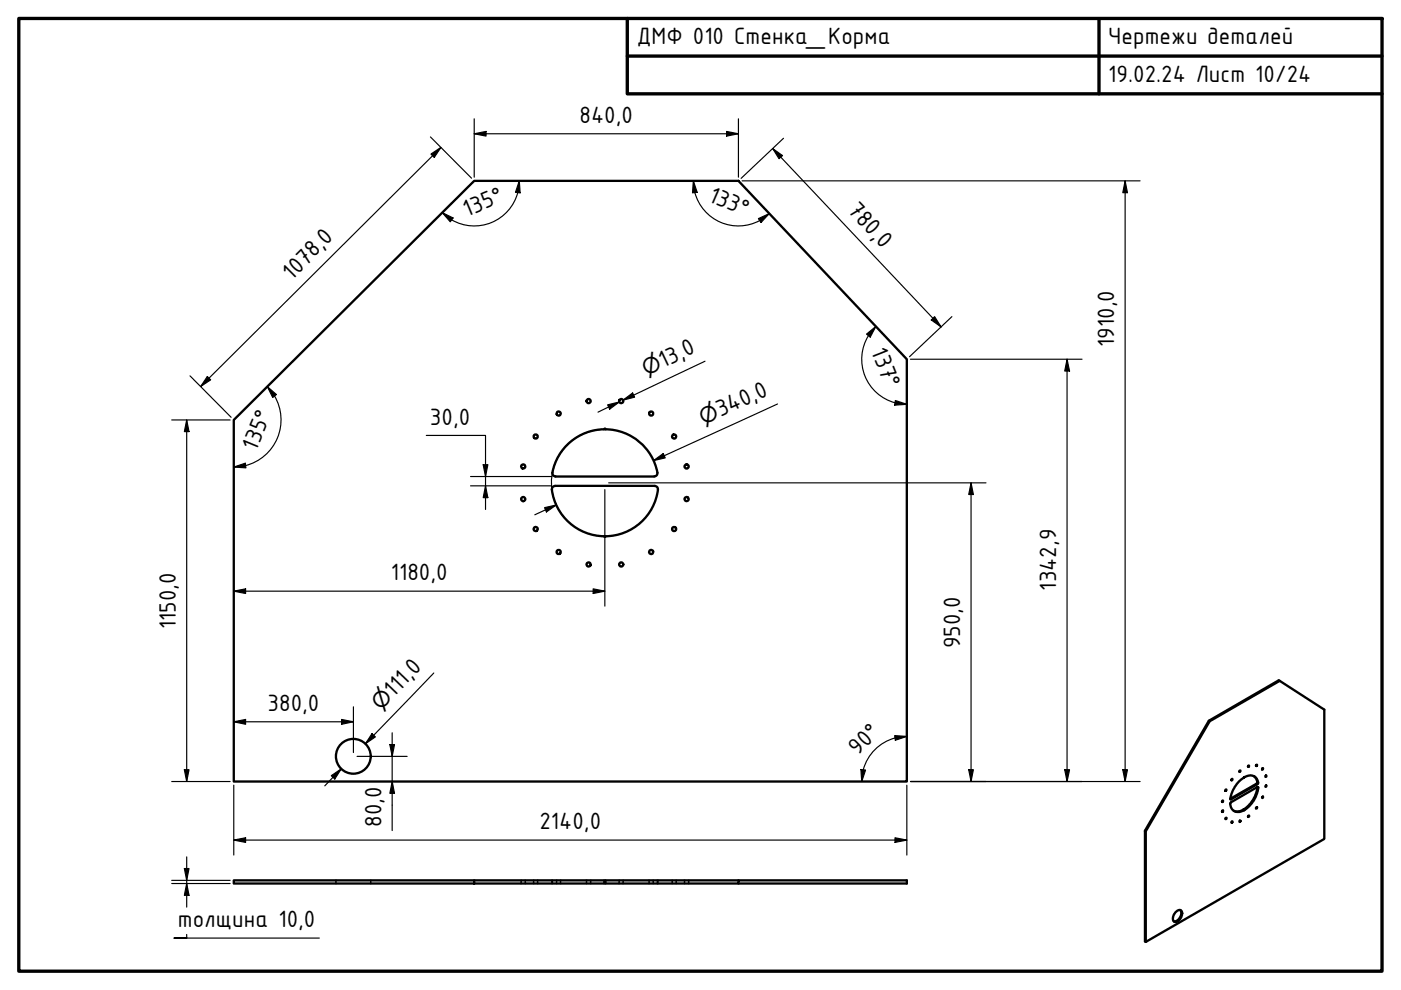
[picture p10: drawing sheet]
<svg xmlns="http://www.w3.org/2000/svg" width="297mm" height="210mm" viewBox="0 0 297 210" stroke-linecap="round" stroke-linejoin="round" font-family="sans-serif">
<!-- layer: Visible (ISO) -->
<g fill="none" stroke="#000" stroke-width=".49">
<path d="M49.6 89l50.9-50.7h56.1l35.7 37.9v89.5h-142.7zM128.1 91a11.3 11.3 0 0 0-11 9.2M128.1 91a11.5 11.5 0 0 1 11.3 9.2M117 103.8a11.3 11.3 0 0 0 11.1 9.9M117.1 100.2l.2 .6 .5 .2M117.7 103h21.1M117.7 103l-.5 .3-.2 .5M117.8 101h20.9M138.8 103l.6 .4a11.3 11.3 0 0 1-11.3 10.4v-.1M139.4 100.2l-.2 .6-.5 .2M256.3 152.8l-13.6 23.3 .2 .1v23.5M256.5 152.9l14.8-8.5-.2-.1-14.8 8.5 .2 .1-13.6 23.3"/>
<path d="M271.3 144.4l9.5 6.1v27.4l-37.9 21.8-.2-.1v-23.5M261.2 174.2l.1 .1-.2 .1zM263.7 171.6l-.1 .1M263.7 171.6l.1 .1M263.8 171.8l-.2-.1a2.26 2.26 0 0 1-2 .2M263.8 164.8h.1M263.8 164.8a1.73 1.73 0 0 1 1.9-.3 1.73 1.73 0 0 1 1 1.6l-5.7 3.4-.2-.2M263.8 164.8a6.9 6.9 0 0 0-3 4.5M263.8 171.7v.1M264.7 162.3h.1l-.1 .3-.1-.1zM264.7 172.9l.1 .2-.2 .1zM265.8 164.6a1.19 1.19 0 0 1 .6 1.6l-5.6 3.2"/>
<path d="M266.4 171.2l.1 .1-.2 .1zM266.6 166.9h.1a4.8 4.8 0 0 1-1.3 3.5l-1.6 1.3M266.6 166.9l-5.7 3.3a1.71 1.71 0 0 0 .9 1.8 1.71 1.71 0 0 0 2-.2M266.6 166.9a6.5 6.5 0 0 1-2.9 4.7M267.6 162.9h.2l-.1 .3zM268.3 166.6l.2-.1-.1 .3zM49.6 186.7h50.9v.6h-50.9zM100.5 187.3h56.1v-.6h35.7v.6h-35.7M100.5 186.7h56.1M249.2 193.5a.82 .82 0 0 1 1.4-.2 1.75 1.75 0 0 1-1.6 2.1 1.3 1.3 0 0 1 .2-1.9zM250.3 193a1.7 1.7 0 0 1-1.4 2.4"/>
<circle cx="110.9" cy="98.9" r=".44"/>
<circle cx="113.6" cy="92.6" r=".44"/>
<circle cx="118.4" cy="87.7" r=".44"/>
<circle cx="124.8" cy="85" r=".44"/>
<circle cx="131.7" cy="85" r=".44"/>
<circle cx="138.1" cy="87.7" r=".44"/>
<circle cx="142.9" cy="92.6" r=".44"/>
<circle cx="145.6" cy="98.9" r=".44"/>
<circle cx="110.9" cy="105.8" r=".44"/>
<circle cx="113.6" cy="112.2" r=".44"/>
<circle cx="118.4" cy="117" r=".44"/>
<circle cx="124.8" cy="119.7" r=".44"/>
<circle cx="131.7" cy="119.7" r=".44"/>
<circle cx="138.1" cy="117" r=".44"/>
<circle cx="142.9" cy="112.2" r=".44"/>
<circle cx="145.6" cy="105.8" r=".44"/>
<circle cx="74.9" cy="160.4" r="3.7"/>
<circle cx="259.2" cy="169.9" r=".13"/>
<circle cx="259.2" cy="172" r=".15"/>
<circle cx="259.9" cy="167.6" r=".14"/>
<circle cx="259.9" cy="173.5" r=".14"/>
<circle cx="261.2" cy="165.3" r=".14"/>
<circle cx="262.9" cy="163.5" r=".12"/>
<circle cx="262.9" cy="174.1" r=".14"/>
<circle cx="266.4" cy="162.3" r=".13"/>
<circle cx="267.7" cy="169" r=".13"/>
<circle cx="268.4" cy="164.6" r=".15"/>
</g>
<!-- layer: Hidden (ISO) -->
<g fill="none" stroke="#000" stroke-width=".35">
<path d="M71.2 186.7v.2M71.2 187.1v.2M78.6 186.7v.2M78.6 187.1v.2M110.5 186.7v.2M110.5 187.1v.2M111.4 186.7v.2M111.4 187.1v.2M113.1 186.7v.2M113.1 187.1v.2M114 186.7v.2M114 187.1v.2"/>
<path d="M117 186.7v.2M117 187.1v.2M117.1 186.7v.2M117.1 187.1v.2M118 186.7v.2M118 187.1v.2M118.9 186.7v.2M118.9 187.1v.2M124.4 186.7v.2M124.4 187.1v.2M125.2 186.7v.2M125.2 187.1v.2"/>
<path d="M128.1 186.7v.2M128.1 187.1v.2M128.4 186.7v.2M128.4 187.1v.2M131.3 186.7v.2M131.3 187.1v.2M132.1 186.7v.2M132.1 187.1v.2M137.6 186.7v.2M137.6 187.1v.2M138.5 186.7v.2M138.5 187.1v.2"/>
<path d="M139.4 186.7v.2M139.4 187.1v.2M139.5 186.7v.2M139.5 187.1v.2M142.5 186.7v.2M142.5 187.1v.2M143.4 186.7v.2M143.4 187.1v.2M145.1 186.7v.2M145.1 187.1v.2M146 186.7v.2M146 187.1v.2"/>
</g>
<!-- layer: Visible Narrow (ISO) -->
<path d="M260.8 169.4l.2 .1M266.4 166.2l.2 .1M266.6 165.8l.1 .1M266.6 166.9l.2 .1" fill="none" stroke="#000" stroke-width=".35"/>
<!-- layer: Border (ISO) -->
<path d="M4 3.9h289v202h-289zM133 3.9v16h160M133 11.9h160M233 3.9v16" fill="none" stroke="#000" stroke-width=".71"/>
<!-- layer: Dimension (ISO) -->
<g fill="none" stroke="#000" stroke-width=".25">
<path d="M91.3 29l8.7 8.8M91.4 32.7l2.1-1.4-1.4 2.1zM93.5 31.3l-51 50.7M100.5 28.4l2.5-.5v1zM100.5 28.4h56.1M100.5 25.2v12.4M110.1 38.3l.2 2.6-1-.1zM110.1 38.3a9.5 9.5 0 0 1-6.7 9.2 9.5 9.5 0 0 1-7.6-.9M147 38.3l.8 2.5-1 .1zM147 38.3l.3 2.6M154.1 27.9l2.5 .5-2.5 .5zM156.6 25.2v12.4"/>
<path d="M157.3 38.3h84.4M163.8 31.5l2.1 1.5-.7 .7zM163.8 31.5l35.7 37.8M166.1 29.3l-9 8.5M238.5 38.3l.5 2.6h-.9zM238.5 38.3v127.4M93.8 45.1l2.3 1.1-.6 .8zM93.8 45.1l1.9 1.5M147.3 40.8a9.5 9.5 0 0 0 13.8 6M160.8 46.4l2.3-1.1-1.7 1.9zM163.1 45.3l-2 1.5M40.3 79.7l8.7 8.8"/>
<path d="M44 79.8l.7 .7-2.2 1.5zM149.5 76.6l-17.4 8.2M183.7 70.8l2-1.6-1.2 2.3zM184.1 71.2a9.5 9.5 0 0 0 5.7 14.2l2.5 .3M185.7 69.2l-1.6 2M193 76.2h36.4M198.2 67.1l1.3 2.2-2.1-1.5zM201.8 67.1l-9 8.5M226.2 76.2l.6 2.5h-1.1zM226.2 76.2v89.5M36.4 89h12.4M39.6 89l.5 2.5h-1z"/>
<path d="M39.6 89v76.7M49.6 99l2.4-.8 .1 1zM56.7 82l1.9 1.6-.8 .7zM56.7 82a10 10 0 0 1 2.1 10.9 10 10 0 0 1-9.2 6.1M90.4 92.3h12.5v15.7M102.4 98.5h1l-.5 2.5zM127.6 91a11.3 11.3 0 0 0-9.8 6.9 11.3 11.3 0 0 0 1.8 11.8M128.8 85.8l2.5-.6-2 1.5zM131.3 85.2l-4.5 2.2M132.1 84.8l2-1.5 .4 .9zM138.6 97.6l2-1.4 .4 .9zM164.9 85.7l-26.3 11.9"/>
<path d="M189.8 84.9l2.5 .8-2.6 .2zM99.8 101h17.2M99.8 103h17.1M102.9 103l.5 2.5h-1zM115.5 107.6l2.4-.5-2 1.4zM117.9 107.1l-4.5 2M128.2 103.8v24.7M129 102.4h80.1M205.9 102.4l.5 2.4h-1zM205.9 102.4v63.3M49.6 125.3l2.5-.5v1zM49.6 125.3h78.6"/>
<path d="M125.8 124.8l2.4 .5-2.4 .5zM49.6 153l2.5-.5v1.1zM49.6 153h25.3M72.4 152.5l2.5 .5-2.5 .6zM74.9 149.9v9.7M78.9 155.5l.7 .7-2.1 1.5zM82.7 157.9h.9l-.5 2.5zM83.1 155.4v20.7M92 142.7l-14.5 15M189.7 156l2.6 .1-2.5 .9zM192.3 156.1a9.5 9.5 0 0 0-9.3 7.1M36.4 165.7h12.4"/>
<path d="M39.1 163.2h1l-.5 2.5zM49.6 178.1l2.5-.5v1zM49.6 178.1h142.7M49.6 166.5v14.8M70.2 164.5l2.2-1.5-1.4 2.2zM72.4 163l-3.5 3.6M75.7 160.4h10.6M83.1 165.7l.5 2.5h-.9zM182.5 163.2l1 .1-.8 2.4zM183 163.2l-.3 2.5M189.8 177.6l2.5 .5-2.5 .5zM192.3 166.5v14.8"/>
<path d="M193 165.7h48.7M205.4 163.2h1l-.5 2.5zM225.7 163.2h1.1l-.6 2.5zM238.1 163.2h.9l-.5 2.5zM36.4 186.7h12.4M36.4 187.3h12.4M39.1 184.2h1l-.5 2.5zM39.6 187.3l.5 2.5h-1zM39.6 198.1v.8h-2.7h30.8M39.6 181.7v10.6"/>
</g>
<g fill="#000">
<path d="M91.4 32.7l2.1-1.4-1.4 2.1zM100.5 28.4l2.5-.5v1zM154.1 27.9l2.5 .5-2.5 .5zM163.8 31.5l2.1 1.5-.7 .7zM93.8 45.1l2.3 1.1-.6 .8zM110.1 38.3l.2 2.6-1-.1zM147 38.3l.8 2.5-1 .1zM160.8 46.4l2.3-1.1-1.7 1.9zM238.5 38.3l.5 2.6h-.9zM44 79.8l.7 .7-2.2 1.5zM183.7 70.8l2-1.6-1.2 2.3zM198.2 67.1l1.3 2.2-2.1-1.5z"/>
<path d="M226.2 76.2l.6 2.5h-1.1zM39.6 89l.5 2.5h-1zM49.6 99l2.4-.8 .1 1zM56.7 82l1.9 1.6-.8 .7zM102.4 98.5h1l-.5 2.5zM128.8 85.8l2.5-.6-2 1.5zM132.1 84.8l2-1.5 .4 .9zM138.6 97.6l2-1.4 .4 .9zM189.8 84.9l2.5 .8-2.6 .2zM102.9 103l.5 2.5h-1zM115.5 107.6l2.4-.5-2 1.4zM205.9 102.4l.5 2.4h-1z"/>
<path d="M49.6 125.3l2.5-.5v1zM125.8 124.8l2.4 .5-2.4 .5zM49.6 153l2.5-.5v1.1zM72.4 152.5l2.5 .5-2.5 .6zM78.9 155.5l.7 .7-2.1 1.5zM82.7 157.9h.9l-.5 2.5zM189.7 156l2.6 .1-2.5 .9zM39.1 163.2h1l-.5 2.5zM49.6 178.1l2.5-.5v1zM70.2 164.5l2.2-1.5-1.4 2.2zM83.1 165.7l.5 2.5h-.9zM182.5 163.2l1 .1-.8 2.4z"/>
<path d="M189.8 177.6l2.5 .5-2.5 .5zM205.4 163.2h1l-.5 2.5zM225.7 163.2h1.1l-.6 2.5zM238.1 163.2h.9l-.5 2.5zM39.1 184.2h1l-.5 2.5zM39.6 187.3l.5 2.5h-1z"/>
</g>
<g font-size="5.4">
<text x="135" y="9.3">ДМФ 010 Стенка_Корма</text>
<text x="235" y="9.4">Чертежи деталей</text>
<text x="235" y="17.4">19.02.24 Лист 10/24</text>
<text x="122.9" y="26.1">840,0</text>
<text x="99" y="46" transform="rotate(-22 99 46)">135°</text>
<text x="150" y="42.5" transform="rotate(23 150 42.5)">133°</text>
<text x="179.6" y="44.8" transform="rotate(47 179.6 44.8)">780,0</text>
<text x="61.9" y="59.5" transform="rotate(-45 61.9 59.5)">1078,0</text>
<text x="184.6" y="74.5" transform="rotate(68 184.6 74.5)">137°</text>
<text x="236.3" y="73.6" transform="rotate(-90 236.3 73.6)">1910,0</text>
<text x="140.6" y="78.1" transform="rotate(-25 140.6 78.1)">13,0</text>
<text x="152.8" y="88.5" transform="rotate(-25 152.8 88.5)">340,0</text>
<text x="54.3" y="95.7" transform="rotate(-68 54.3 95.7)">135°</text>
<text x="91.2" y="90">30,0</text>
<text x="82.9" y="123">1180,0</text>
<text x="223.9" y="125.2" transform="rotate(-90 223.9 125.2)">1342,9</text>
<text x="37.3" y="133.4" transform="rotate(-90 37.3 133.4)">1150,0</text>
<text x="203.6" y="137.5" transform="rotate(-90 203.6 137.5)">950,0</text>
<text x="83.4" y="148" transform="rotate(-46 83.4 148)">111,0</text>
<text x="56.7" y="150.7">380,0</text>
<text x="181.9" y="160.3" transform="rotate(-45 181.9 160.3)">90°</text>
<text x="80.9" y="175.3" transform="rotate(-90 80.9 175.3)">80,0</text>
<text x="114.4" y="175.8">2140,0</text>
<text x="37.7" y="196.6">толщина 10,0</text>
</g>
<g font-size="4.6">
<text x="137.1" y="79.8" transform="rotate(-25 137.1 79.8)">⌀</text>
<text x="149.2" y="90.1" transform="rotate(-25 149.2 90.1)">⌀</text>
<text x="80.7" y="150.8" transform="rotate(-46 80.7 150.8)">⌀</text>
</g>
</svg>
